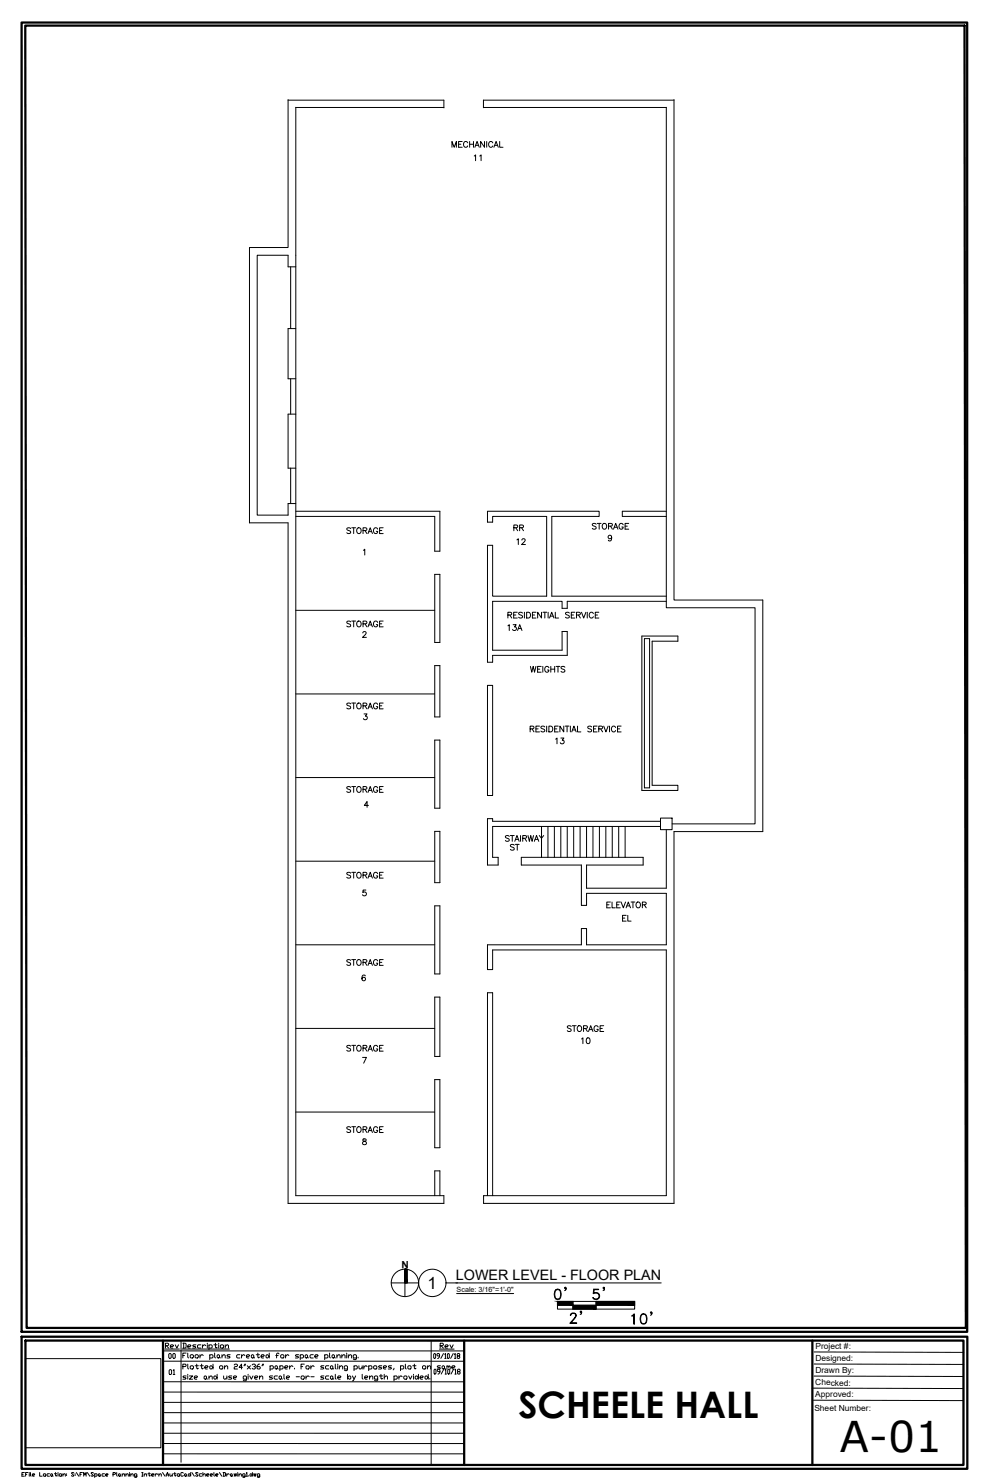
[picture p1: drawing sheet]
<svg xmlns="http://www.w3.org/2000/svg" width="610mm" height="914mm" viewBox="0 0 610 914" stroke-linecap="round" stroke-linejoin="round" font-family="sans-serif">
<!-- layer: BLDG lines -->
<g fill="none" stroke="#000" stroke-width=".62">
<path d="M178 61v92h-24v170h24v419h96v-4h-91v-672M178 62h96v5M183 66h91M298 62v4M298 66h113M298 62h118M411 66v309h55v133h-51M416 61v309h55v143h-55v229h-118v-4h113v-152h-107v12h-3v-15h58v-10h3v10h49v-32h-49v8h-3v-25h-37v-5h75v5h-35v14h49v-36M179 165v38M183 165h-5v-8h-19v161h19v-7h5M183 203h-5v31h5M179 234v22"/>
<path d="M183 256h-5v33h5M179 289v22M183 315h88v25h-3v-21h-85M411 315h-27v4h27M268 354h3v42h-3zM183 377h85M411 368h-71v-49h30v-4h-69v7h3v-3h33v49h-33v-32h-3v73h3v-5h46v-14h-3v11h-43v-30h43v4M411 371h-61v4M396 392h22v4h-16v89h16v3h-22zM398 394h3v92h-3zM268 411h3v31h-3zM183 428h85"/>
<path d="M301 423h3v68h-3zM268 457h3v42h-3zM183 480h85M268 513h3v32h-3zM334 510v19M338 510v19M342 510v19M346 510v19M350 510v19M354 510v19M358 510v19M362 510v19"/>
<path d="M366 510v19M370 510v19M374 510v19M378 510v19M382 510v19M386 510v19M408 505h7v7h-7zM408 507h-104v-2h-3v29h6v-5h-3v-19h104M183 531h85M268 559h3v42h-3zM183 583h85M268 615h3v37h-3z"/>
<path d="M183 635h85M268 666h3v42h-3zM183 686h85M268 738v-16h3v16M301 738v-125h3v125M344 803h48v5h-48zM344 805h48M353 803v5M368 803v5M16 838h83v55h-83z"/>
</g>
<!-- layer: TEXT -->
<path d="M224 340l1-1v3M377 331a1.1 1.1 0 0 1-1 1 1.1 1.1 0 0 1-1-1 1.1 1.1 0 0 1 2 0v3l-2-1M224 391l1-1h1l-2 3h2M225 440h1l-1 2a1.2 1.2 0 0 1 1 2 1.2 1.2 0 0 1-2-1M227 497h-2l1-2v3M226 549h-2v2a1.3 1.3 0 0 1 2 0 1.3 1.3 0 0 1 0 2 1.3 1.3 0 0 1-2-1M225 602a1.6 1.6 0 0 0-2 1 1.6 1.6 0 0 0 2 2 1.1 1.1 0 0 0 0-2 1.1 1.1 0 0 0-2 1M224 652h2l-2 4M224 703v1a1.5 1.5 0 0 1 2 0 1.5 1.5 0 0 1 0 2h-2a1.5 1.5 0 0 1 0-2 1.5 1.5 0 0 1 2 0v-1z" fill="none" stroke="#000" stroke-width=".62"/>
<!-- layer: G-ANNO-TTLB -->
<g fill="none" stroke="#000" stroke-width=".62">
<path d="M13 27v772M101 827h185M101 834h185M101 840h185M112 827v75M266 827v76M502 834h93M101 853h185M101 859h185M501 856l94 1M502 849h93M502 842h93"/>
<path d="M101 865h185M101 872h185M101 878h185M502 864h93M101 884h185M101 891h185M101 897h185"/>
</g>
<path d="M13 14h584v808h-584zM16 16h579l1 803h-580zM13 825h584v81h-584zM16 827h578v77h-578zM286 827v77M501 827v77" fill="none" stroke="#000" stroke-width="1.4"/>
<!-- layer: LIGHTING -->
<path d="M101 827v77" fill="none" stroke="#000" stroke-width="1.4"/>
<!-- layer: G-ANNO-TEXT -->
<g fill="none" stroke="#000" stroke-width=".62">
<path d="M281 792h127M282 798h35M102 830h2v-1h-2v3M103 830l1 2M105 831h2v-1h-2l1 2h1M108 830l1 2 1-2M112 832h30M113 829h2v2l-2 1M113 829v3M116 831h1l1-1h-1h-1v2h1M121 830h-2l2 1-2 1M124 830h-2v2h2"/>
<path d="M125 830v2M127 830h-1l-1 1M128 829h.1M128 830v2M129 830h2l-1 2h-1M129 830v3M132 830h2M133 829v2v1l1-1M135 829h.1M135 830v2M136 830h1l1 1-2 1zM139 831l1-1 1 2"/>
<path d="M139 830v2M272 830h1l1-1h-2v3M272 830l2 2M275 831h1l1-1h-1h-1v2h1M278 830l1 2 1-2M113 843h1l1-1h-2v3M115 849h-2l1 1h1l-1 1h-1M116 842v2v1M116 848h.1M116 849v2M117 849h2l-2 2h2M118 843h1v2l-2-1z"/>
<path d="M120 850h1l1-1h-1h-1v2h1M120 843h2M121 842v2l1 1v-1M123 843h2M124 842v2l1 1v-1M126 849h1v2l-1-1zM126 844h2v-1h-2l1 2h1M127 850l1 1M129 850l1-1 1 2M129 849v2M130 843l1 1-1 1-1-1zM131 842v3"/>
<path d="M132 849l2 1-1 1-1-1zM134 848v3M135 843h2v1l-1 1zM138 849v2l2-1M138 844l2-1v2M138 843v2M140 849v2M143 849h-2l2 1v1h-2M144 850h2v-1h-2l1 2h1M145 842h2l-1 1-1 1v1h2M150 844h-2l1-2v3M151 842v1"/>
<path d="M152 842l-1 1M152 851l-2-1 1-1h1v2v1l-2-1M153 843l2 2M153 848h.1M153 849v2M154 849l1 2 1-2M155 843l-2 2M156 842h1l1 1h-1M157 843l1 1-1 1-1-1M157 850h2v-1h-2l1 2h1M160 842l-1 1v1l1 1 1-1-1-1h-1M160 850l2-1v2"/>
<path d="M160 849v2M162 842v1M163 842l-1 1M167 843h2l-1 2h-1M167 843v3M168 849h-2l2 1v1h-2M170 843h1v2l-1-1zM171 844l1 1M171 849h-2l1 2h1M172 849h1h1l-1 2-1-1zM173 843h2l-1 2h-1M173 843v3"/>
<path d="M174 850v1M175 848v2l1 1M176 844h1l1-1h-1h-1v2h1M177 850h1l1-1h-1h-1v2h1M179 843v2M181 843h-1l-1 1M182 844v1M183 849h2M186 843h1M186 849h1l1 1-2 1zM188 842h-2v3M189 843h1l1 1-2 1z"/>
<path d="M189 849v2M191 849h-1l-1 1M192 843v2M192 849h2M194 843h-1l-1 1M200 843h-2l2 1-2 1M200 849h-2v1h2l-2 1M203 843h-2v2h2M203 849h-2v2h2M204 849h1v2l-1-1zM204 843h1v2l-1-1zM205 844l1 1"/>
<path d="M205 850l1 1M207 842v2v1M207 848v2v1M208 843v2M208 850h2v-1h-2l1 2h1M209 844l2-1v2M209 843v2M214 845l-2-1 1-1h1v2v1l-2-1M214 850l1-1h1v2zM214 848v3M217 849l1 2M218 843h1h1v2h-2"/>
<path d="M218 843v3M219 849l-1 3h-1M221 843l1 2 1-1M223 843v2M223 848v2l1 1M224 843v2M225 850h2v-1h-2v2h2M226 843h-1l-1 1M227 843h1h1v2h-2M227 843v3M228 850l2-1v2M228 849v2"/>
<path d="M231 843h2l-1 2-1-1zM233 851l-2-1 1-1h1v2v1l-2-1M234 849h2M235 848v2l1 1v-1M236 843h-2l2 1-2 1M237 844h1l1-1h-1h-1v2h1M237 850l2-1v2M237 848v3M242 843h-2l2 1-2 1M243 844v1M243 849h1h1v2h-2M243 849v3"/>
<path d="M246 849v2M247 843h1h1v2h-2M247 843v3M248 849h-1l-1 1M249 849h2v1l-1 1zM250 842v2l1 1M252 843h1l1 1-2 1zM252 849l1 2 1-2M255 843h2M255 848h.1M255 849v2M256 842v2v1l1-1"/>
<path d="M256 849h1l1 1-1 1zM258 848v3M259 850h2v-1h-2v1l2 1M261 843h2l-1 2-1-1zM262 849h1l1 1-1 1zM264 844l1-1 1 2M264 843v2M264 848v3M265 850v1M268 845h1v3l-1-1zM271 846h-1v-1h1v2l-1 1M272 843h-2l1 1h1l-1 1h-1"/>
<path d="M273 843h1v1l-1 1zM274 845l-2 3M274 844l1 1M275 845v3M275 848h.1M276 843l1 1M276 843v2M277 845v3l-1-1zM277 843h1v2M279 844h1l1-1h-1h-1v1l1 1M280 845l-2 3M281 845v3"/>
<path d="M281 848h.1M283 846h-1l1-1h1l-1 1-1 1 1 1 1-1-1-1"/>
</g>
<!-- layer: 0-dte -->
<g fill="none" stroke="#000" stroke-width=".62">
<path d="M14 910h.1M15 909h-1v2h1M16 910h1M17 909h-1v2M18 909h.1M18 909v2M19 909v2M20 910h1v-1l-1 1v1h1M24 909v2h2M27 910l1-1v1l-1 1zM31 909l-2 1v1h2M31 910h1v1l-1-1z"/>
<path d="M32 910l1 1M34 909h1M34 909v1h1M36 909h.1M36 909v2M37 910l1-1v1l-1 1zM39 910l1-1v2M39 909v2M41 909v1M41 910h.1M46 909h-2l2 1-1 1-1-1M46 909v1"/>
<path d="M46 910h.1M47 909l2 2M49 910h1M51 909h-2v2M52 911v-2v1l1-1v2M54 909l1 2M58 909h-2l2 1-1 1-1-1M58 910h2v1h-2M58 909v3M61 909l1 1-1 1v-1zM62 910v1M64 909l-1 1v1h1"/>
<path d="M65 910h1v-1l-1 1 1 1M70 910h1v-1h-1v2M72 909v2M73 910h1v1l-1-1zM74 910l1 1M75 910l2-1v2M75 909v2M78 910l1-1v2M78 909v2M80 909h.1M80 909v2M81 910l1-1v2"/>
<path d="M81 909v2M84 911l-1-1v-1l1 1v1h-1M87 911h1M87 909h1M88 909v2M89 910l1-1v2M89 909v2M91 909h2M92 909v1h1M94 910h1v-1l-1 1v1h1M96 909v2M97 910v-1l-1 1"/>
<path d="M98 910l1-1 1 2M98 909v2M100 909l2 2M103 911v-2l1 2M103 910h1M105 909v2l1-1M106 909v2M107 909h2M108 909v1h1M109 910l1-1 1 1-1 1zM113 909h-1v2l1-1M114 910h1v1l-1-1z"/>
<path d="M115 910v1M116 910l1-1 1 1-1 1zM118 909v2M118 909l2 2M122 909h-1l1 1v1l-1-1M124 909l-1 1v1h1M125 910l1-1 1 2M125 909v2M127 910h2v-1l-2 1 1 1h1M130 910h1v-1l-1 1v1h1M132 909v2M133 910h1v-1l-1 1v1h1"/>
<path d="M135 909l2 2M138 909h1v1l-1 1M138 909v2M140 909v2M141 910v-1l-1 1M142 910h1v1l-1-1zM143 910l1 1M144 909l1 2v-2l1 2v-2M147 909h.1M147 909v2M147 910l2-1v2M151 911l-1-1v-1l1 1v1h-1"/>
<path d="M152 909v2M152 911h1M153 910v1M155 909l1 1-1 1-1-1zM156 909v2M156 909l1 2v-2l1 2v-2M160 911l-1-1v-1l1 1v1h-1"/>
</g>
<!-- layer: 0 -->
<g fill="none" stroke="#000" stroke-width=".62">
<path d="M241 792h17M251 783v9h-1v-9v17M275 792h7"/>
<circle cx="250" cy="792" r="8"/>
<circle cx="267" cy="792" r="8"/>
</g>
<g fill="#000" stroke="#000" stroke-width=".62">
<path d="M250 783h1zM250 783h1z"/>
<path d="M250 783h1zM250 783h1z"/>
<path d="M250 783l1 9v-9zM250 783l1 9h-1z"/>
</g>
<!-- layer: BLDG lines -->
<g fill="#000" stroke="#000" stroke-width=".62">
<path d="M353 805l15 3v-3zM353 805l15 3h-15z"/>
<path d="M368 803l24 2v-2zM368 803l24 2h-24z"/>
</g>
<text font-size="26.2" x="518" y="896">A-01</text>
<text font-size="22.6" x="320" y="875">SCHEELE HALL</text>
<g font-size="11.9">
<text x="341" y="803">0'</text>
<text x="364" y="803">5'</text>
<text x="360" y="818" transform="rotate(-90 360 818)">2'</text>
<text x="389" y="818">10'</text>
</g>
<text font-size="10.4" x="264" y="795">1</text>
<text font-size="8.9" x="281" y="790">LOWER LEVEL - FLOOR PLAN</text>
<g font-size="7.5">
<text x="291" y="101">11</text>
<text x="326" y="453">RESIDENTIAL SERVICE</text>
<text x="383" y="570">EL</text>
<text x="349" y="638">STORAGE</text>
<text x="111" y="840">Floor plans created for space planning.</text>
</g>
<g font-size="7.1">
<text x="278" y="92">MECHANICAL</text>
<text x="316" y="329">RR</text>
<text x="364" y="328">STORAGE</text>
<text x="213" y="331">STORAGE</text>
<text x="318" y="337">12</text>
<text x="312" y="382">RESIDENTIAL SERVICE</text>
<text x="213" y="388">STORAGE</text>
<text x="312" y="390">13A</text>
<text x="326" y="416">WEIGHTS</text>
<text x="213" y="439">STORAGE</text>
<text x="341" y="460">13</text>
<text x="213" y="490">STORAGE</text>
<text x="310" y="520">STAIRWAY</text>
<text x="314" y="526">ST</text>
<text x="213" y="543">STORAGE</text>
<text x="373" y="561">ELEVATOR</text>
<text x="213" y="597">STORAGE</text>
<text x="358" y="645">10</text>
<text x="213" y="650">STORAGE</text>
<text x="213" y="700">STORAGE</text>
</g>
<text font-size="6.6" x="103" y="849">01</text>
<text font-size="6.3" x="252" y="778" transform="rotate(-180 252 778)">N</text>
<g font-size="6.2">
<text x="103" y="839">00</text>
<text x="266" y="839">09/10/18</text>
</g>
<g font-size="5.2">
<text x="503" y="832">Project #:</text>
<text x="503" y="840">Designed:</text>
<text x="503" y="847">Drawn By:</text>
<text x="503" y="855">Checked:</text>
<text x="503" y="862">Approved:</text>
<text x="502" y="871">Sheet Number:</text>
</g>
<text font-size="4.4" x="282" y="797">Scale: 3/16&quot;=1'-0&quot;</text>
</svg>
